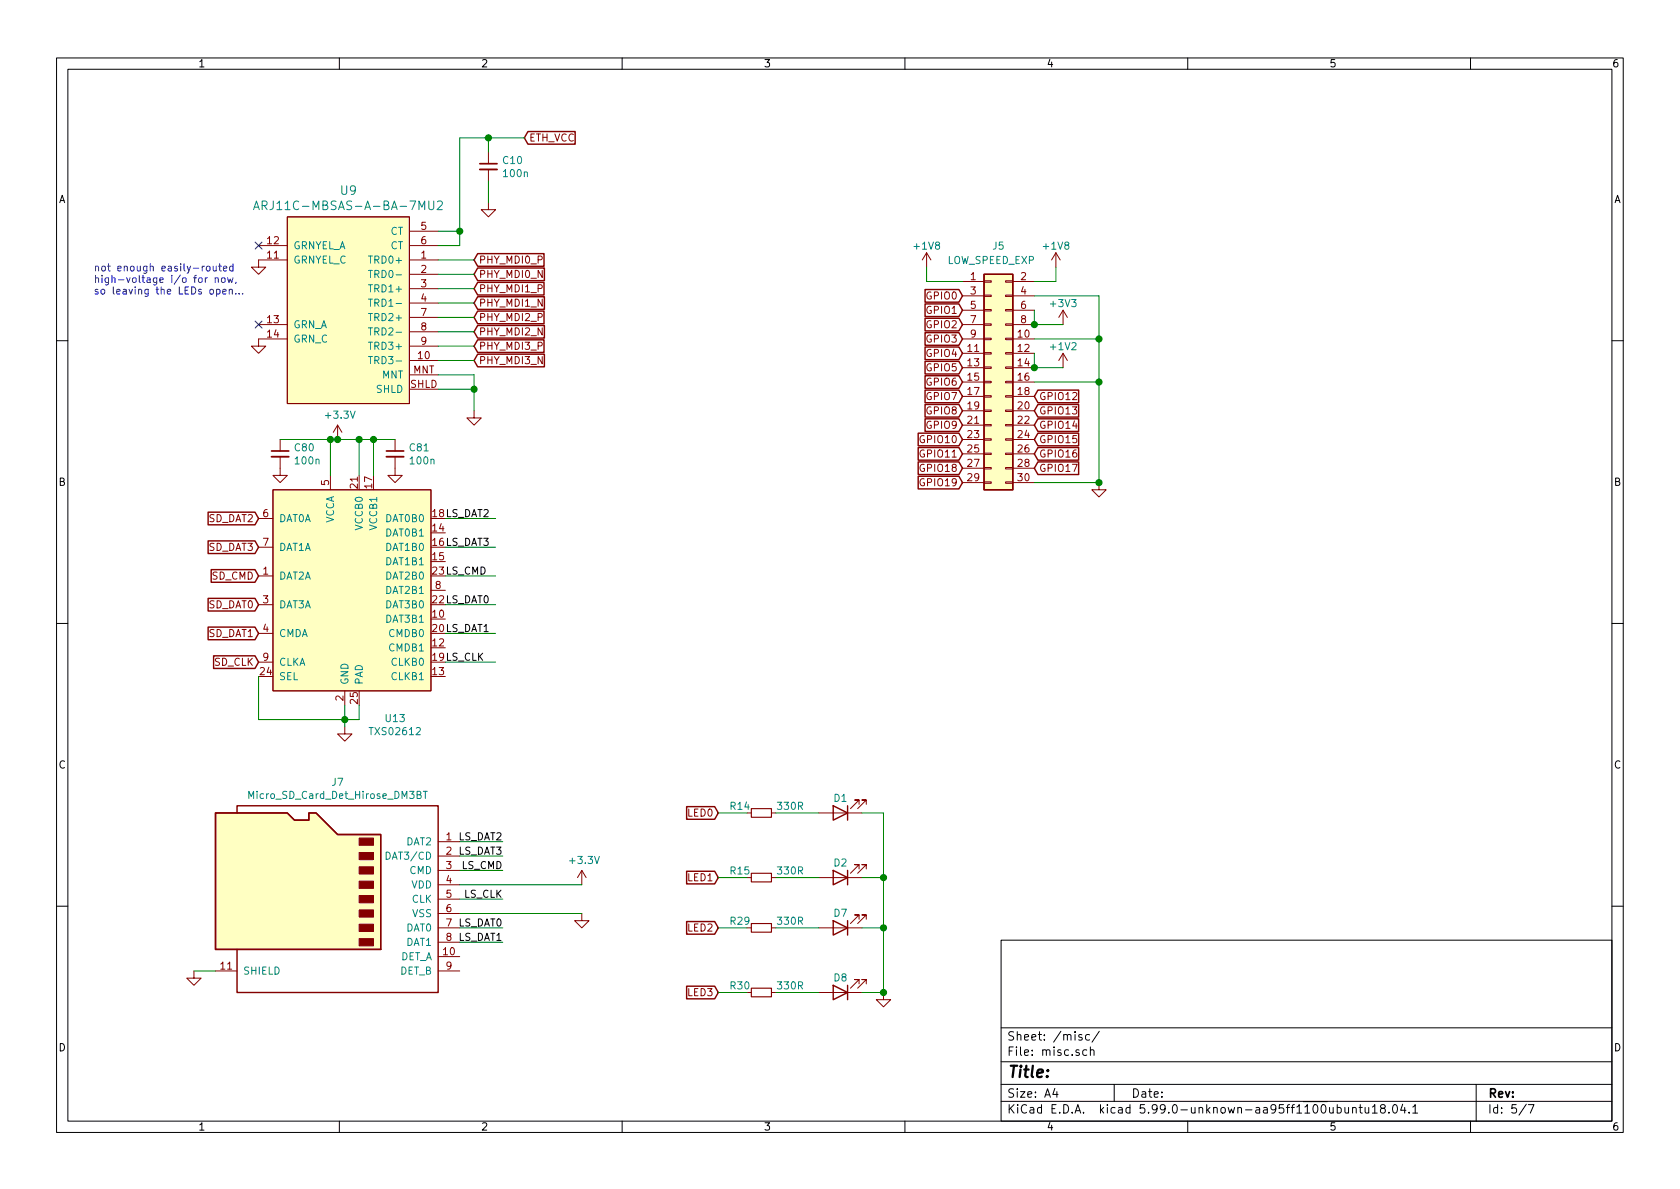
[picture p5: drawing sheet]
EESchema Schematic File Version 5
EELAYER 31 0
EELAYER END
$Descr A4 11693 8268
encoding utf-8
Sheet 6 7
Title ""
Date ""
Rev ""
Comp ""
Comment1 ""
Comment2 ""
Comment3 ""
Comment4 ""
Comment5 ""
Comment6 ""
Comment7 ""
Comment8 ""
Comment9 ""
$EndDescr
Connection ~ 7200 2550
Connection ~ 6150 6900
Connection ~ 7650 3350
Connection ~ 6150 6100
Connection ~ 3200 1600
Connection ~ 7200 2250
Connection ~ 3300 2700
Connection ~ 2300 3050
Connection ~ 7650 2350
Connection ~ 3400 950 
Connection ~ 2400 5000
Connection ~ 7650 2650
Connection ~ 2600 3050
Connection ~ 2500 3050
Connection ~ 6150 6450
Connection ~ 2350 3050
NoConn ~ 1800 1700
NoConn ~ 1800 2250
Wire Wire Line
	1350 6750 1500 6750
Wire Wire Line
	1800 4700 1800 5000
Wire Wire Line
	1800 5000 2400 5000
Wire Wire Line
	1950 3050 2300 3050
Wire Wire Line
	2300 3050 2300 3300
Wire Wire Line
	2300 3050 2350 3050
Wire Wire Line
	2400 5000 2400 4900
Wire Wire Line
	2400 5000 2500 5000
Wire Wire Line
	2400 5050 2400 5000
Wire Wire Line
	2500 3050 2350 3050
Wire Wire Line
	2500 3050 2500 3300
Wire Wire Line
	2500 4900 2500 5000
Wire Wire Line
	2600 3050 2500 3050
Wire Wire Line
	2600 3300 2600 3050
Wire Wire Line
	2750 3050 2600 3050
Wire Wire Line
	3050 1600 3200 1600
Wire Wire Line
	3050 1700 3200 1700
Wire Wire Line
	3050 1800 3300 1800
Wire Wire Line
	3050 2000 3300 2000
Wire Wire Line
	3050 2300 3300 2300
Wire Wire Line
	3050 2500 3300 2500
Wire Wire Line
	3050 2600 3300 2600
Wire Wire Line
	3050 2700 3300 2700
Wire Wire Line
	3100 3800 3450 3800
Wire Wire Line
	3100 4200 3450 4200
Wire Wire Line
	3100 4600 3450 4600
Wire Wire Line
	3200 950  3400 950 
Wire Wire Line
	3200 1600 3200 950 
Wire Wire Line
	3200 1700 3200 1600
Wire Wire Line
	3200 5850 3500 5850
Wire Wire Line
	3200 5950 3500 5950
Wire Wire Line
	3200 6050 3500 6050
Wire Wire Line
	3200 6150 4050 6150
Wire Wire Line
	3200 6250 3500 6250
Wire Wire Line
	3200 6350 4050 6350
Wire Wire Line
	3200 6450 3500 6450
Wire Wire Line
	3200 6550 3500 6550
Wire Wire Line
	3300 1900 3050 1900
Wire Wire Line
	3300 2100 3050 2100
Wire Wire Line
	3300 2200 3050 2200
Wire Wire Line
	3300 2400 3050 2400
Wire Wire Line
	3300 2600 3300 2700
Wire Wire Line
	3300 2700 3300 2850
Wire Wire Line
	3400 950  3400 1050
Wire Wire Line
	3400 1400 3400 1250
Wire Wire Line
	3450 3600 3100 3600
Wire Wire Line
	3450 4000 3100 4000
Wire Wire Line
	3450 4400 3100 4400
Wire Wire Line
	3650 950  3400 950 
Wire Wire Line
	5000 5650 5200 5650
Wire Wire Line
	5000 6450 5200 6450
Wire Wire Line
	5200 6100 5000 6100
Wire Wire Line
	5200 6900 5000 6900
Wire Wire Line
	5400 5650 5700 5650
Wire Wire Line
	5400 6100 5700 6100
Wire Wire Line
	5400 6450 5700 6450
Wire Wire Line
	5400 6900 5700 6900
Wire Wire Line
	6000 5650 6150 5650
Wire Wire Line
	6000 6100 6150 6100
Wire Wire Line
	6000 6450 6150 6450
Wire Wire Line
	6000 6900 6150 6900
Wire Wire Line
	6150 5650 6150 6100
Wire Wire Line
	6150 6100 6150 6450
Wire Wire Line
	6150 6450 6150 6900
Wire Wire Line
	6450 1850 6450 1950
Wire Wire Line
	6450 1950 6700 1950
Wire Wire Line
	7200 1950 7350 1950
Wire Wire Line
	7200 2050 7650 2050
Wire Wire Line
	7200 2150 7200 2250
Wire Wire Line
	7200 2250 7400 2250
Wire Wire Line
	7200 2350 7650 2350
Wire Wire Line
	7200 2450 7200 2550
Wire Wire Line
	7200 2550 7400 2550
Wire Wire Line
	7200 2650 7650 2650
Wire Wire Line
	7200 3350 7650 3350
Wire Wire Line
	7350 1950 7350 1850
Wire Wire Line
	7650 2050 7650 2350
Wire Wire Line
	7650 2350 7650 2650
Wire Wire Line
	7650 2650 7650 3350
Text Notes 650  2050 0    50   ~ 0
not enough easily-routed\nhigh-voltage i/o for now,\nso leaving the LEDs open...
Text Label 3100 3600 0    50   ~ 0
LS_DAT2
Text Label 3100 3800 0    50   ~ 0
LS_DAT3
Text Label 3100 4000 0    50   ~ 0
LS_CMD
Text Label 3100 4200 0    50   ~ 0
LS_DAT0
Text Label 3100 4400 0    50   ~ 0
LS_DAT1
Text Label 3100 4600 0    50   ~ 0
LS_CLK
Text Label 3500 5850 2    50   ~ 0
LS_DAT2
Text Label 3500 5950 2    50   ~ 0
LS_DAT3
Text Label 3500 6050 2    50   ~ 0
LS_CMD
Text Label 3500 6250 2    50   ~ 0
LS_CLK
Text Label 3500 6450 2    50   ~ 0
LS_DAT0
Text Label 3500 6550 2    50   ~ 0
LS_DAT1
Text GLabel 1800 3600 0    50   Input ~ 0
SD_DAT2
Text GLabel 1800 3800 0    50   Input ~ 0
SD_DAT3
Text GLabel 1800 4000 0    50   Input ~ 0
SD_CMD
Text GLabel 1800 4200 0    50   Input ~ 0
SD_DAT0
Text GLabel 1800 4400 0    50   Input ~ 0
SD_DAT1
Text GLabel 1800 4600 0    50   Input ~ 0
SD_CLK
Text GLabel 3300 1800 2    50   Input ~ 0
PHY_MDI0_P
Text GLabel 3300 1900 2    50   Input ~ 0
PHY_MDI0_N
Text GLabel 3300 2000 2    50   Input ~ 0
PHY_MDI1_P
Text GLabel 3300 2100 2    50   Input ~ 0
PHY_MDI1_N
Text GLabel 3300 2200 2    50   Input ~ 0
PHY_MDI2_P
Text GLabel 3300 2300 2    50   Input ~ 0
PHY_MDI2_N
Text GLabel 3300 2400 2    50   Input ~ 0
PHY_MDI3_P
Text GLabel 3300 2500 2    50   Input ~ 0
PHY_MDI3_N
Text GLabel 3650 950  2    50   Input ~ 0
ETH_VCC
Text GLabel 5000 5650 0    50   Input ~ 0
LED0
Text GLabel 5000 6100 0    50   Input ~ 0
LED1
Text GLabel 5000 6450 0    50   Input ~ 0
LED2
Text GLabel 5000 6900 0    50   Input ~ 0
LED3
Text GLabel 6700 2050 0    50   Input ~ 0
GPIO0
Text GLabel 6700 2150 0    50   Input ~ 0
GPIO1
Text GLabel 6700 2250 0    50   Input ~ 0
GPIO2
Text GLabel 6700 2350 0    50   Input ~ 0
GPIO3
Text GLabel 6700 2450 0    50   Input ~ 0
GPIO4
Text GLabel 6700 2550 0    50   Input ~ 0
GPIO5
Text GLabel 6700 2650 0    50   Input ~ 0
GPIO6
Text GLabel 6700 2750 0    50   Input ~ 0
GPIO7
Text GLabel 6700 2850 0    50   Input ~ 0
GPIO8
Text GLabel 6700 2950 0    50   Input ~ 0
GPIO9
Text GLabel 6700 3050 0    50   Input ~ 0
GPIO10
Text GLabel 6700 3150 0    50   Input ~ 0
GPIO11
Text GLabel 6700 3250 0    50   Input ~ 0
GPIO18
Text GLabel 6700 3350 0    50   Input ~ 0
GPIO19
Text GLabel 7200 2750 2    50   Input ~ 0
GPIO12
Text GLabel 7200 2850 2    50   Input ~ 0
GPIO13
Text GLabel 7200 2950 2    50   Input ~ 0
GPIO14
Text GLabel 7200 3050 2    50   Input ~ 0
GPIO15
Text GLabel 7200 3150 2    50   Input ~ 0
GPIO16
Text GLabel 7200 3250 2    50   Input ~ 0
GPIO17
$Comp
L power:+3.3V #PWR0255
U 1 1
P 2350 3050
F 0 "#PWR0255" H 2350 2900 50  0001 C CNN
F 1 "+3.3V" H 2365 3223 50  0000 C CNN
F 2 "" H 2350 3050 50  0001 C CNN
F 3 "" H 2350 3050 50  0001 C CNN
	1    2350 3050
	1    0    0    -1  
$EndComp
$Comp
L power:+3.3V #PWR0118
U 1 1
P 4050 6150
F 0 "#PWR0118" H 4050 6000 50  0001 C CNN
F 1 "+3.3V" H 4065 6323 50  0000 C CNN
F 2 "" H 4050 6150 50  0001 C CNN
F 3 "" H 4050 6150 50  0001 C CNN
	1    4050 6150
	1    0    0    -1  
$EndComp
$Comp
L power:+1V8 #PWR0205
U 1 1
P 6450 1850
F 0 "#PWR0205" H 6450 1700 50  0001 C CNN
F 1 "+1V8" H 6450 2000 50  0000 C CNN
F 2 "" H 6450 1850 50  0001 C CNN
F 3 "" H 6450 1850 50  0001 C CNN
	1    6450 1850
	1    0    0    -1  
$EndComp
$Comp
L power:+1V8 #PWR0141
U 1 1
P 7350 1850
F 0 "#PWR0141" H 7350 1700 50  0001 C CNN
F 1 "+1V8" H 7350 2000 50  0000 C CNN
F 2 "" H 7350 1850 50  0001 C CNN
F 3 "" H 7350 1850 50  0001 C CNN
	1    7350 1850
	1    0    0    -1  
$EndComp
$Comp
L power:+3V3 #PWR0130
U 1 1
P 7400 2250
F 0 "#PWR0130" H 7400 2100 50  0001 C CNN
F 1 "+3V3" H 7400 2400 50  0000 C CNN
F 2 "" H 7400 2250 50  0001 C CNN
F 3 "" H 7400 2250 50  0001 C CNN
	1    7400 2250
	1    0    0    -1  
$EndComp
$Comp
L power:+1V2 #PWR0232
U 1 1
P 7400 2550
F 0 "#PWR0232" H 7400 2400 50  0001 C CNN
F 1 "+1V2" H 7400 2700 50  0000 C CNN
F 2 "" H 7400 2550 50  0001 C CNN
F 3 "" H 7400 2550 50  0001 C CNN
	1    7400 2550
	1    0    0    -1  
$EndComp
$Comp
L power:GND #PWR0119
U 1 1
P 1350 6750
F 0 "#PWR0119" H 1350 6500 50  0001 C CNN
F 1 "GND" H 1355 6577 50  0001 C CNN
F 2 "" H 1350 6750 50  0001 C CNN
F 3 "" H 1350 6750 50  0001 C CNN
	1    1350 6750
	1    0    0    -1  
$EndComp
$Comp
L power:GND #PWR0131
U 1 1
P 1800 1800
F 0 "#PWR0131" H 1800 1550 50  0001 C CNN
F 1 "GND" H 1805 1627 50  0001 C CNN
F 2 "" H 1800 1800 50  0001 C CNN
F 3 "" H 1800 1800 50  0001 C CNN
	1    1800 1800
	1    0    0    -1  
$EndComp
$Comp
L power:GND #PWR0120
U 1 1
P 1800 2350
F 0 "#PWR0120" H 1800 2100 50  0001 C CNN
F 1 "GND" H 1805 2177 50  0001 C CNN
F 2 "" H 1800 2350 50  0001 C CNN
F 3 "" H 1800 2350 50  0001 C CNN
	1    1800 2350
	1    0    0    -1  
$EndComp
$Comp
L power:GND #PWR0262
U 1 1
P 1950 3250
F 0 "#PWR0262" H 1950 3000 50  0001 C CNN
F 1 "GND" H 1955 3077 50  0001 C CNN
F 2 "" H 1950 3250 50  0001 C CNN
F 3 "" H 1950 3250 50  0001 C CNN
	1    1950 3250
	1    0    0    -1  
$EndComp
$Comp
L power:GND #PWR0260
U 1 1
P 2400 5050
F 0 "#PWR0260" H 2400 4800 50  0001 C CNN
F 1 "GND" H 2405 4877 50  0001 C CNN
F 2 "" H 2400 5050 50  0001 C CNN
F 3 "" H 2400 5050 50  0001 C CNN
	1    2400 5050
	1    0    0    -1  
$EndComp
$Comp
L power:GND #PWR0261
U 1 1
P 2750 3250
F 0 "#PWR0261" H 2750 3000 50  0001 C CNN
F 1 "GND" H 2755 3077 50  0001 C CNN
F 2 "" H 2750 3250 50  0001 C CNN
F 3 "" H 2750 3250 50  0001 C CNN
	1    2750 3250
	1    0    0    -1  
$EndComp
$Comp
L power:GND #PWR0116
U 1 1
P 3300 2850
F 0 "#PWR0116" H 3300 2600 50  0001 C CNN
F 1 "GND" H 3305 2677 50  0001 C CNN
F 2 "" H 3300 2850 50  0001 C CNN
F 3 "" H 3300 2850 50  0001 C CNN
	1    3300 2850
	1    0    0    -1  
$EndComp
$Comp
L power:GND #PWR0115
U 1 1
P 3400 1400
F 0 "#PWR0115" H 3400 1150 50  0001 C CNN
F 1 "GND" H 3405 1227 50  0001 C CNN
F 2 "" H 3400 1400 50  0001 C CNN
F 3 "" H 3400 1400 50  0001 C CNN
	1    3400 1400
	1    0    0    -1  
$EndComp
$Comp
L power:GND #PWR0117
U 1 1
P 4050 6350
F 0 "#PWR0117" H 4050 6100 50  0001 C CNN
F 1 "GND" H 4055 6177 50  0001 C CNN
F 2 "" H 4050 6350 50  0001 C CNN
F 3 "" H 4050 6350 50  0001 C CNN
	1    4050 6350
	1    0    0    -1  
$EndComp
$Comp
L power:GND #PWR0111
U 1 1
P 6150 6900
F 0 "#PWR0111" H 6150 6650 50  0001 C CNN
F 1 "GND" H 6155 6727 50  0001 C CNN
F 2 "" H 6150 6900 50  0001 C CNN
F 3 "" H 6150 6900 50  0001 C CNN
	1    6150 6900
	1    0    0    -1  
$EndComp
$Comp
L power:GND #PWR0142
U 1 1
P 7650 3350
F 0 "#PWR0142" H 7650 3100 50  0001 C CNN
F 1 "GND" H 7655 3177 50  0001 C CNN
F 2 "" H 7650 3350 50  0001 C CNN
F 3 "" H 7650 3350 50  0001 C CNN
	1    7650 3350
	1    0    0    -1  
$EndComp
$Comp
L Device:R_Small R14
U 1 1
P 5300 5650
F 0 "R14" V 5250 5500 50  0000 C CNN
F 1 "330R" V 5250 5850 50  0000 C CNN
F 2 "Resistor_SMD:R_0402_1005Metric" H 5300 5650 50  0001 C CNN
F 3 "~" H 5300 5650 50  0001 C CNN
F 4 "Digikey" H 5250 5600 50  0001 C CNN "D1"
F 5 "Digikey" H 5104 5750 50  0001 C CNN "D1N"
F 6 "P330JCT-ND" H 5104 5750 50  0001 C CNN "D1PN"
F 7 "Panasonic" H 5104 5750 50  0001 C CNN "MFN"
F 8 "ERJ-2GEJ331X" H 5104 5750 50  0001 C CNN "MPN"
	1    5300 5650
	0    1    1    0   
$EndComp
$Comp
L Device:R_Small R15
U 1 1
P 5300 6100
F 0 "R15" V 5250 5950 50  0000 C CNN
F 1 "330R" V 5250 6300 50  0000 C CNN
F 2 "Resistor_SMD:R_0402_1005Metric" H 5300 6100 50  0001 C CNN
F 3 "~" H 5300 6100 50  0001 C CNN
F 4 "Digikey" H 5250 6050 50  0001 C CNN "D1"
F 5 "Digikey" H 5104 6200 50  0001 C CNN "D1N"
F 6 "P330JCT-ND" H 5104 6200 50  0001 C CNN "D1PN"
F 7 "Panasonic" H 5104 6200 50  0001 C CNN "MFN"
F 8 "ERJ-2GEJ331X" H 5104 6200 50  0001 C CNN "MPN"
	1    5300 6100
	0    1    1    0   
$EndComp
$Comp
L Device:R_Small R29
U 1 1
P 5300 6450
F 0 "R29" V 5250 6300 50  0000 C CNN
F 1 "330R" V 5250 6650 50  0000 C CNN
F 2 "Resistor_SMD:R_0402_1005Metric" H 5300 6450 50  0001 C CNN
F 3 "~" H 5300 6450 50  0001 C CNN
F 4 "Digikey" H 5250 6400 50  0001 C CNN "D1"
F 5 "Digikey" H 5104 6550 50  0001 C CNN "D1N"
F 6 "P330JCT-ND" H 5104 6550 50  0001 C CNN "D1PN"
F 7 "Panasonic" H 5104 6550 50  0001 C CNN "MFN"
F 8 "ERJ-2GEJ331X" H 5104 6550 50  0001 C CNN "MPN"
	1    5300 6450
	0    1    1    0   
$EndComp
$Comp
L Device:R_Small R30
U 1 1
P 5300 6900
F 0 "R30" V 5250 6750 50  0000 C CNN
F 1 "330R" V 5250 7100 50  0000 C CNN
F 2 "Resistor_SMD:R_0402_1005Metric" H 5300 6900 50  0001 C CNN
F 3 "~" H 5300 6900 50  0001 C CNN
F 4 "Digikey" H 5250 6850 50  0001 C CNN "D1"
F 5 "Digikey" H 5104 7000 50  0001 C CNN "D1N"
F 6 "P330JCT-ND" H 5104 7000 50  0001 C CNN "D1PN"
F 7 "Panasonic" H 5104 7000 50  0001 C CNN "MFN"
F 8 "ERJ-2GEJ331X" H 5104 7000 50  0001 C CNN "MPN"
	1    5300 6900
	0    1    1    0   
$EndComp
$Comp
L Device:C_Small C80
U 1 1
P 1950 3150
F 0 "C80" H 2042 3196 50  0000 L CNN
F 1 "100n" H 2042 3105 50  0000 L CNN
F 2 "Capacitor_SMD:C_0402_1005Metric" H 1950 3150 50  0001 C CNN
F 3 "~" H 1950 3150 50  0001 C CNN
F 4 "Digikey" H 2042 3296 50  0001 C CNN "D1"
F 5 "Digikey" H 2042 3296 50  0001 C CNN "D1N"
F 6 "1276-1004-1-ND" H 2042 3296 50  0001 C CNN "D1PN"
F 7 "Samsung" H 2042 3296 50  0001 C CNN "MFN"
F 8 "CL05F104ZO5NNNC" H 2042 3296 50  0001 C CNN "MPN"
	1    1950 3150
	1    0    0    -1  
$EndComp
$Comp
L Device:C_Small C81
U 1 1
P 2750 3150
F 0 "C81" H 2842 3196 50  0000 L CNN
F 1 "100n" H 2842 3105 50  0000 L CNN
F 2 "Capacitor_SMD:C_0402_1005Metric" H 2750 3150 50  0001 C CNN
F 3 "~" H 2750 3150 50  0001 C CNN
F 4 "Digikey" H 2842 3296 50  0001 C CNN "D1"
F 5 "Digikey" H 2842 3296 50  0001 C CNN "D1N"
F 6 "1276-1004-1-ND" H 2842 3296 50  0001 C CNN "D1PN"
F 7 "Samsung" H 2842 3296 50  0001 C CNN "MFN"
F 8 "CL05F104ZO5NNNC" H 2842 3296 50  0001 C CNN "MPN"
	1    2750 3150
	1    0    0    -1  
$EndComp
$Comp
L Device:C_Small C10
U 1 1
P 3400 1150
F 0 "C10" H 3492 1196 50  0000 L CNN
F 1 "100n" H 3492 1105 50  0000 L CNN
F 2 "Capacitor_SMD:C_0603_1608Metric" H 3400 1150 50  0001 C CNN
F 3 "~" H 3400 1150 50  0001 C CNN
F 4 "Digikey" H 3492 1296 50  0001 C CNN "D1"
F 5 "Digikey" H 3492 1296 50  0001 C CNN "D1N"
F 6 "1276-1000-1-ND" H 3492 1296 50  0001 C CNN "D1PN"
F 7 "Samsung" H 3492 1296 50  0001 C CNN "MFN"
F 8 "CL10B104KB8NNNC" H 3492 1296 50  0001 C CNN "MPN"
	1    3400 1150
	1    0    0    -1  
$EndComp
$Comp
L Device:LED D1
U 1 1
P 5850 5650
F 0 "D1" H 5850 5550 50  0000 C CNN
F 1 "LED" H 5843 5486 50  0001 C CNN
F 2 "LED_SMD:LED_0402_1005Metric" H 5850 5650 50  0001 C CNN
F 3 "~" H 5850 5650 50  0001 C CNN
F 4 "Digikey" H 5850 5650 50  0001 C CNN "D1"
F 5 "Digikey" H 5843 5495 50  0001 C CNN "D1N"
F 6 "VLMS1500-GS08CT-ND" H 5843 5495 50  0001 C CNN "D1PN"
F 7 "Vishay" H 5843 5495 50  0001 C CNN "MFN"
F 8 "VLMS1500-GS08" H 5843 5495 50  0001 C CNN "MPN"
	1    5850 5650
	-1   0    0    1   
$EndComp
$Comp
L Device:LED D2
U 1 1
P 5850 6100
F 0 "D2" H 5850 6000 50  0000 C CNN
F 1 "LED" H 5843 5936 50  0001 C CNN
F 2 "LED_SMD:LED_0402_1005Metric" H 5850 6100 50  0001 C CNN
F 3 "~" H 5850 6100 50  0001 C CNN
F 4 "Digikey" H 5850 6100 50  0001 C CNN "D1"
F 5 "Digikey" H 5843 5945 50  0001 C CNN "D1N"
F 6 "VLMG1500-GS08CT-ND" H 5843 5945 50  0001 C CNN "D1PN"
F 7 "Vishay" H 5843 5945 50  0001 C CNN "MFN"
F 8 "VLMG1500-GS08" H 5843 5945 50  0001 C CNN "MPN"
	1    5850 6100
	-1   0    0    1   
$EndComp
$Comp
L Device:LED D7
U 1 1
P 5850 6450
F 0 "D7" H 5850 6350 50  0000 C CNN
F 1 "LED" H 5843 6286 50  0001 C CNN
F 2 "LED_SMD:LED_0402_1005Metric" H 5850 6450 50  0001 C CNN
F 3 "~" H 5850 6450 50  0001 C CNN
F 4 "Digikey" H 5850 6450 50  0001 C CNN "D1"
F 5 "Digikey" H 5843 6295 50  0001 C CNN "D1N"
F 6 "VLMS1500-GS08CT-ND" H 5843 6295 50  0001 C CNN "D1PN"
F 7 "Vishay" H 5843 6295 50  0001 C CNN "MFN"
F 8 "VLMS1500-GS08" H 5843 6295 50  0001 C CNN "MPN"
	1    5850 6450
	-1   0    0    1   
$EndComp
$Comp
L Device:LED D8
U 1 1
P 5850 6900
F 0 "D8" H 5850 6800 50  0000 C CNN
F 1 "LED" H 5843 6736 50  0001 C CNN
F 2 "LED_SMD:LED_0402_1005Metric" H 5850 6900 50  0001 C CNN
F 3 "~" H 5850 6900 50  0001 C CNN
F 4 "Digikey" H 5850 6900 50  0001 C CNN "D1"
F 5 "Digikey" H 5843 6745 50  0001 C CNN "D1N"
F 6 "VLMG1500-GS08CT-ND" H 5843 6745 50  0001 C CNN "D1PN"
F 7 "Vishay" H 5843 6745 50  0001 C CNN "MFN"
F 8 "VLMG1500-GS08" H 5843 6745 50  0001 C CNN "MPN"
	1    5850 6900
	-1   0    0    1   
$EndComp
$Comp
L Connector_Generic:Conn_02x15_Odd_Even J5
U 1 1
P 6900 2650
F 0 "J5" H 6950 3600 50  0000 C CNN
F 1 "LOW_SPEED_EXP" H 6900 3500 50  0000 C CNN
F 2 "Connector_PinHeader_1.27mm:PinHeader_2x15_P1.27mm_Vertical" H 6900 2650 50  0001 C CNN
F 3 "~" H 6900 2650 50  0001 C CNN
F 4 "DNP" H 6950 3700 50  0001 C CNN "D1"
F 5 "DNP" H 6950 3600 50  0001 C CNN "D1N"
F 6 "DNP" H 6950 3600 50  0001 C CNN "D1PN"
F 7 "DNP" H 6950 3600 50  0001 C CNN "MFN"
F 8 "DNP" H 6950 3600 50  0001 C CNN "MPN"
	1    6900 2650
	1    0    0    -1  
$EndComp
$Comp
L Ethernet:ARJ11C-MBSAS-A-BA-7MU2 U9
U 1 1
P 2650 2400
F 0 "U9" H 2425 3487 60  0000 C CNN
F 1 "ARJ11C-MBSAS-A-BA-7MU2" H 2425 3381 60  0000 C CNN
F 2 "Ethernet:ARJ11C-MBSAS-A-BA-7MU2" H 2650 2400 60  0001 C CNN
F 3 "" H 2650 2400 60  0001 C CNN
F 4 "Mouser" H 2425 3587 50  0001 C CNN "D1"
F 5 "Digikey" H 2425 3587 50  0001 C CNN "D1N"
F 6 "815-RJ1CMBSASABA7MU2" H 2425 3587 50  0001 C CNN "D1PN"
F 7 "Abracon" H 2425 3587 50  0001 C CNN "MFN"
F 8 "ARJ11C-MBSAS-A-BA-7MU2" H 2425 3587 50  0001 C CNN "MPN"
	1    2650 2400
	1    0    0    -1  
$EndComp
$Comp
L ovc3-rescue:TXS02612-level_shifter U13
U 1 1
P 2400 4300
AR Path="/5E059A5D" Ref="U13"  Part="1" 
AR Path="/5C470144/5E059A5D" Ref="U13"  Part="1" 
F 0 "U13" H 2750 3611 50  0000 C CNN
F 1 "TXS02612" H 2750 3520 50  0000 C CNN
F 2 "WQFN:TI_RTW0024B" H 2900 3500 50  0001 C CNN
F 3 "" H 2800 3100 50  0001 C CNN
F 4 "Digikey" H 2750 3711 50  0001 C CNN "D1"
F 5 "Digikey" H 2750 3711 50  0001 C CNN "D1N"
F 6 "296-23869-1-ND" H 2750 3711 50  0001 C CNN "D1PN"
F 7 "Texas Instruments" H 2750 3711 50  0001 C CNN "MFN"
F 8 "TXS02612RTWR" H 2750 3711 50  0001 C CNN "MPN"
	1    2400 4300
	1    0    0    -1  
$EndComp
$Comp
L Connector:Micro_SD_Card_Det_Hirose_DM3AT J7
U 1 1
P 2300 6250
AR Path="/5C4D360F" Ref="J7"  Part="1" 
AR Path="/5C470144/5C4D360F" Ref="J7"  Part="1" 
F 0 "J7" H 2250 7067 50  0000 C CNN
F 1 "Micro_SD_Card_Det_Hirose_DM3BT" H 2250 6976 50  0000 C CNN
F 2 "Connector_Card:microSD_HC_Hirose_DM3BT-DSF-PEJS" H 4350 6950 50  0001 C CNN
F 3 "https://www.hirose.com/product/en/download_file/key_name/DM3/category/Catalog/doc_file_id/49662/?file_category_id=4&item_id=195&is_series=1" H 2300 6350 50  0001 C CNN
F 4 "Digikey" H 2250 7167 50  0001 C CNN "D1"
F 5 "Digikey" H 2250 7167 50  0001 C CNN "D1N"
F 6 "HR1942CT-ND" H 2250 7167 50  0001 C CNN "D1PN"
F 7 "Hirose" H 2250 7167 50  0001 C CNN "MFN"
F 8 "DM3BT-DSF-PEJS" H 2300 6250 50  0001 C CNN "MPN"
	1    2300 6250
	-1   0    0    -1  
$EndComp
$EndSCHEMATC
